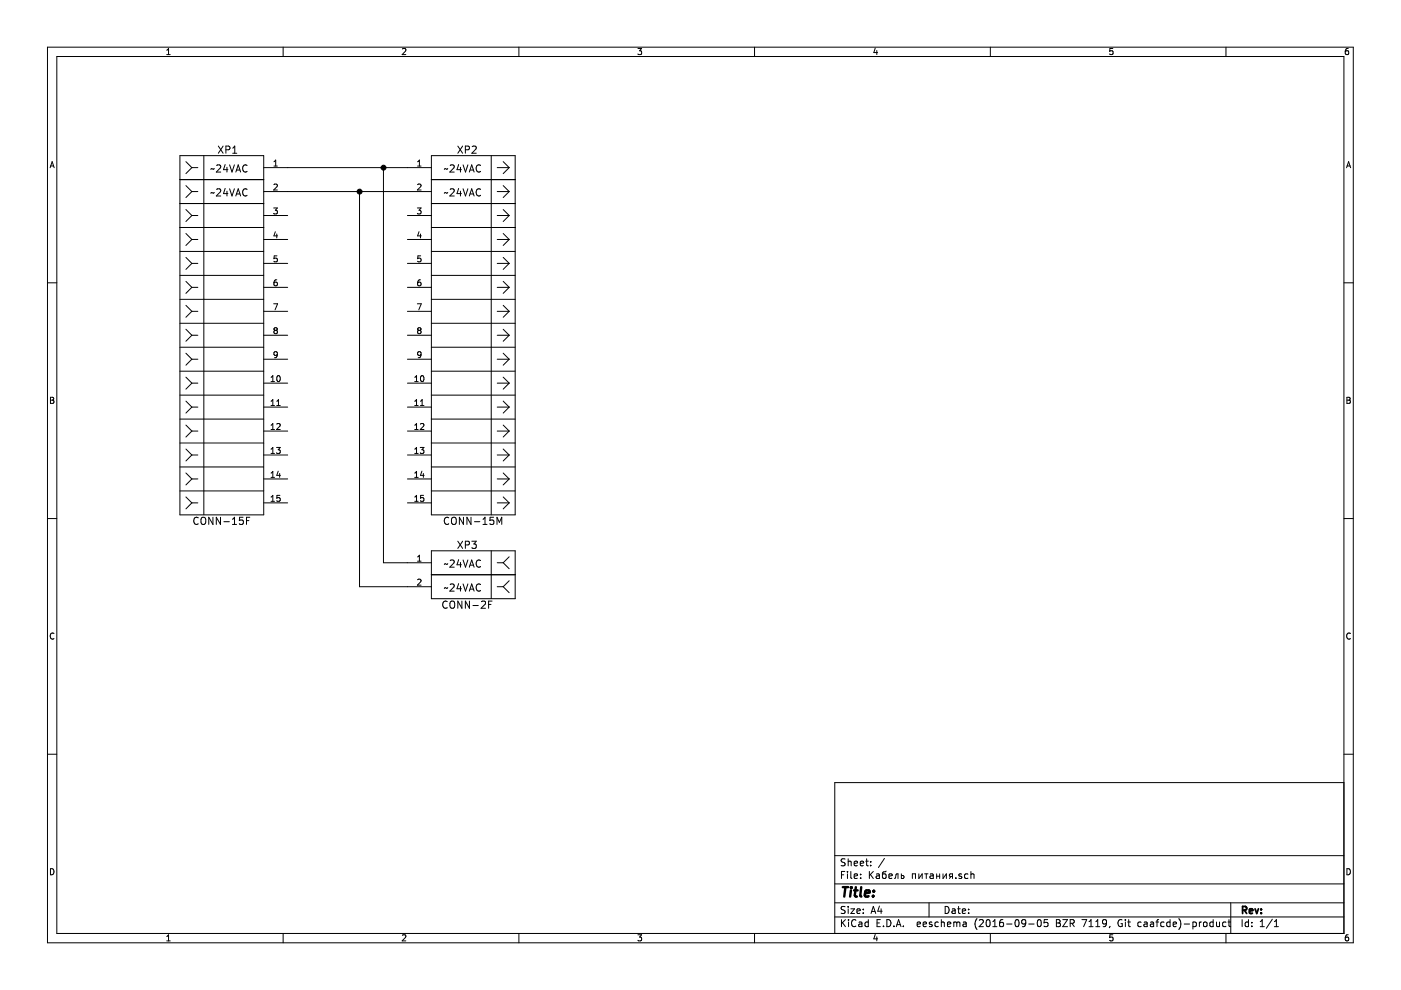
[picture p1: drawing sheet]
EESchema Schematic File Version 2
LIBS:power
LIBS:device
LIBS:transistors
LIBS:conn
LIBS:linear
LIBS:regul
LIBS:74xx
LIBS:cmos4000
LIBS:adc-dac
LIBS:memory
LIBS:xilinx
LIBS:microcontrollers
LIBS:dsp
LIBS:microchip
LIBS:analog_switches
LIBS:motorola
LIBS:texas
LIBS:intel
LIBS:audio
LIBS:interface
LIBS:digital-audio
LIBS:philips
LIBS:display
LIBS:cypress
LIBS:siliconi
LIBS:opto
LIBS:atmel
LIBS:contrib
LIBS:valves
LIBS:Mainboard
EELAYER 25 0
EELAYER END
$Descr A4 11693 8268
encoding utf-8
Sheet 1 1
Title ""
Date ""
Rev ""
Comp ""
Comment1 ""
Comment2 ""
Comment3 ""
Comment4 ""
$EndDescr
$Comp
L CONN-15F XP1
U 1 1
P 2100 2900
F 0 "XP1" H 2300 4550 60  0000 C CNN
F 1 "CONN-15F" H 2350 1450 60  0000 C CNN
F 2 "" H 2100 4400 60  0000 C CNN
F 3 "" H 2100 4400 60  0000 C CNN
	1    2100 2900
	-1   0    0    -1  
$EndComp
$Comp
L CONN-15M XP2
U 1 1
P 3700 2900
F 0 "XP2" H 3900 4550 60  0000 C CNN
F 1 "CONN-15M" H 3950 1450 60  0000 C CNN
F 2 "" H 3700 4400 60  0000 C CNN
F 3 "" H 3700 4400 60  0000 C CNN
	1    3700 2900
	1    0    0    -1  
$EndComp
$Comp
L CONN-2F XP3
U 1 1
P 3750 4800
F 0 "XP3" H 3900 5050 60  0000 C CNN
F 1 "CONN-2F" H 3900 4550 60  0000 C CNN
F 2 "" H 3700 4900 60  0000 C CNN
F 3 "" H 3700 4900 60  0000 C CNN
	1    3750 4800
	1    0    0    -1  
$EndComp
Wire Wire Line
	2400 1400 3400 1400
Wire Wire Line
	2400 1600 3400 1600
Wire Wire Line
	3200 1400 3200 4700
Wire Wire Line
	3200 4700 3400 4700
Connection ~ 3200 1400
Wire Wire Line
	3400 4900 3000 4900
Wire Wire Line
	3000 4900 3000 1600
Connection ~ 3000 1600
Text Notes 3700 4750 0    60   ~ 0
~~24VAC
Text Notes 1750 1450 0    60   ~ 0
~~24VAC
Text Notes 1750 1650 0    60   ~ 0
~~24VAC
Text Notes 3700 1450 0    60   ~ 0
~~24VAC
Text Notes 3700 1650 0    60   ~ 0
~~24VAC
Text Notes 3700 4950 0    60   ~ 0
~~24VAC
$EndSCHEMATC
